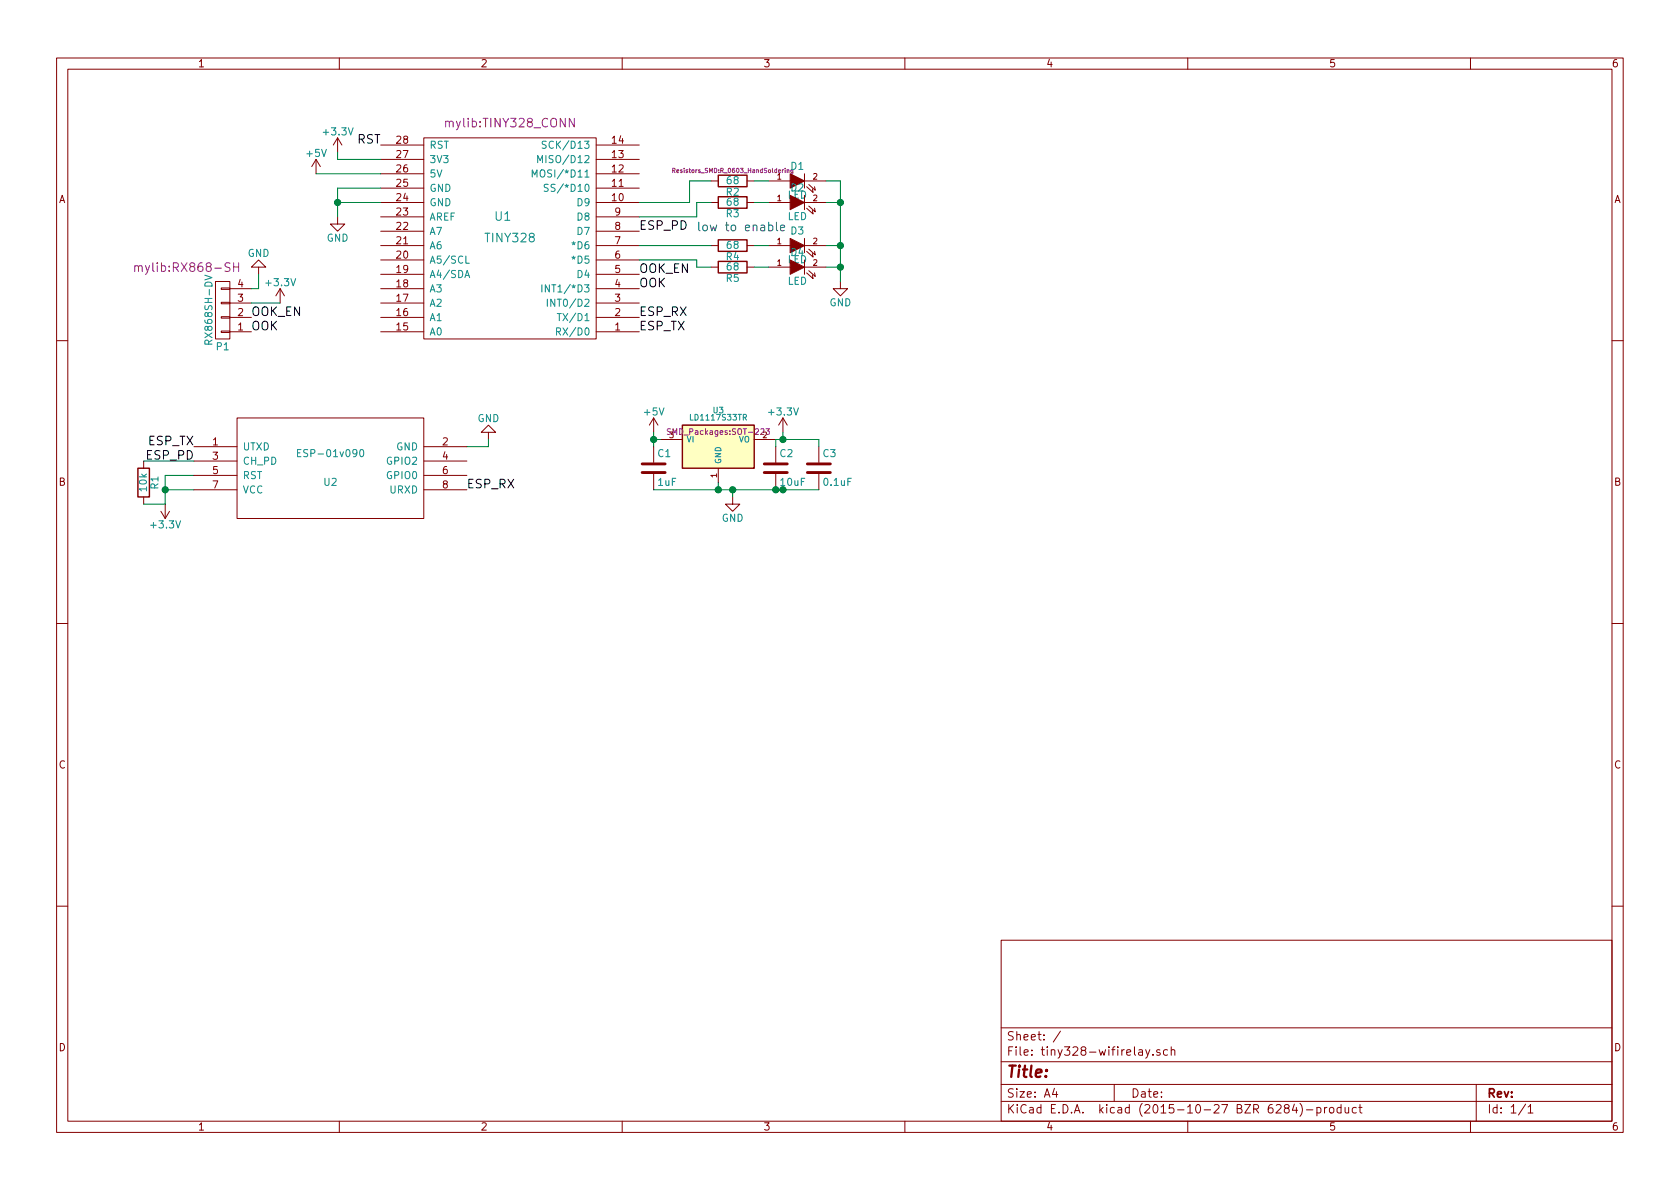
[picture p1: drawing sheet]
EESchema Schematic File Version 2
LIBS:power
LIBS:device
LIBS:transistors
LIBS:conn
LIBS:linear
LIBS:regul
LIBS:74xx
LIBS:cmos4000
LIBS:adc-dac
LIBS:memory
LIBS:xilinx
LIBS:special
LIBS:microcontrollers
LIBS:dsp
LIBS:microchip
LIBS:analog_switches
LIBS:motorola
LIBS:texas
LIBS:intel
LIBS:audio
LIBS:interface
LIBS:digital-audio
LIBS:philips
LIBS:display
LIBS:cypress
LIBS:siliconi
LIBS:opto
LIBS:atmel
LIBS:contrib
LIBS:valves
LIBS:rfm12
LIBS:ESP8266
LIBS:tiny328-wifirelay-cache
EELAYER 25 0
EELAYER END
$Descr A4 11693 8268
encoding utf-8
Sheet 1 1
Title ""
Date ""
Rev ""
Comp ""
Comment1 ""
Comment2 ""
Comment3 ""
Comment4 ""
$EndDescr
$Comp
L TINY328 U1
U 1 1
P 3550 1650
F 0 "U1" H 3500 1800 60  0000 C CNN
F 1 "TINY328" H 3550 1650 60  0000 C CNN
F 2 "mylib:TINY328_CONN" H 3550 2450 60  0000 C CNN
F 3 "" H 3500 2650 60  0000 C CNN
	1    3550 1650
	1    0    0    -1  
$EndComp
$Comp
L CONN_01X04 P1
U 1 1
P 1550 2150
F 0 "P1" H 1550 2400 50  0000 C CNN
F 1 "RX868SH-DV" V 1650 2150 50  0000 C CNN
F 2 "mylib:RX868-SH" H 1800 1850 60  0000 C CNN
F 3 "" H 1550 2150 60  0000 C CNN
	1    1550 2150
	-1   0    0    1   
$EndComp
Text Label 1750 2300 0    60   ~ 0
OOK
Text Label 1750 2200 0    60   ~ 0
OOK_EN
$Comp
L +3.3V #PWR01
U 1 1
P 1950 2100
F 0 "#PWR01" H 1950 1950 50  0001 C CNN
F 1 "+3.3V" H 1950 2240 50  0000 C CNN
F 2 "" H 1950 2100 60  0000 C CNN
F 3 "" H 1950 2100 60  0000 C CNN
	1    1950 2100
	1    0    0    -1  
$EndComp
Wire Wire Line
	1750 2100 1950 2100
$Comp
L GND #PWR02
U 1 1
P 1800 1900
F 0 "#PWR02" H 1800 1650 50  0001 C CNN
F 1 "GND" H 1800 1750 50  0000 C CNN
F 2 "" H 1800 1900 60  0000 C CNN
F 3 "" H 1800 1900 60  0000 C CNN
	1    1800 1900
	-1   0    0    1   
$EndComp
Wire Wire Line
	1800 1900 1800 2000
Wire Wire Line
	1800 2000 1750 2000
Text Label 4450 2000 0    60   ~ 0
OOK
Text Label 4450 1900 0    60   ~ 0
OOK_EN
Text Label 1350 3100 2    60   ~ 0
ESP_TX
Text Label 4450 2300 0    60   ~ 0
ESP_TX
Text Label 4450 2200 0    60   ~ 0
ESP_RX
Text Label 3250 3400 0    60   ~ 0
ESP_RX
$Comp
L GND #PWR03
U 1 1
P 3400 3050
F 0 "#PWR03" H 3400 2800 50  0001 C CNN
F 1 "GND" H 3400 2900 50  0000 C CNN
F 2 "" H 3400 3050 60  0000 C CNN
F 3 "" H 3400 3050 60  0000 C CNN
	1    3400 3050
	-1   0    0    1   
$EndComp
Wire Wire Line
	3400 3050 3400 3100
Wire Wire Line
	3400 3100 3250 3100
$Comp
L +3.3V #PWR04
U 1 1
P 1150 3500
F 0 "#PWR04" H 1150 3350 50  0001 C CNN
F 1 "+3.3V" H 1150 3640 50  0000 C CNN
F 2 "" H 1150 3500 60  0000 C CNN
F 3 "" H 1150 3500 60  0000 C CNN
	1    1150 3500
	-1   0    0    1   
$EndComp
$Comp
L GND #PWR05
U 1 1
P 2350 1500
F 0 "#PWR05" H 2350 1250 50  0001 C CNN
F 1 "GND" H 2350 1350 50  0000 C CNN
F 2 "" H 2350 1500 60  0000 C CNN
F 3 "" H 2350 1500 60  0000 C CNN
	1    2350 1500
	1    0    0    -1  
$EndComp
Wire Wire Line
	2650 1400 2350 1400
Wire Wire Line
	2350 1300 2350 1500
Wire Wire Line
	2650 1300 2350 1300
Connection ~ 2350 1400
$Comp
L +3.3V #PWR06
U 1 1
P 2350 1050
F 0 "#PWR06" H 2350 900 50  0001 C CNN
F 1 "+3.3V" H 2350 1190 50  0000 C CNN
F 2 "" H 2350 1050 60  0000 C CNN
F 3 "" H 2350 1050 60  0000 C CNN
	1    2350 1050
	1    0    0    -1  
$EndComp
$Comp
L LD1117S33TR U3
U 1 1
P 5000 3100
F 0 "U3" H 5000 3350 40  0000 C CNN
F 1 "LD1117S33TR" H 5000 3300 40  0000 C CNN
F 2 "SMD_Packages:SOT-223" H 5000 3200 40  0000 C CNN
F 3 "" H 5000 3100 60  0000 C CNN
	1    5000 3100
	1    0    0    -1  
$EndComp
Wire Wire Line
	2350 1100 2650 1100
$Comp
L +5V #PWR07
U 1 1
P 2200 1200
F 0 "#PWR07" H 2200 1050 50  0001 C CNN
F 1 "+5V" H 2200 1340 50  0000 C CNN
F 2 "" H 2200 1200 60  0000 C CNN
F 3 "" H 2200 1200 60  0000 C CNN
	1    2200 1200
	1    0    0    -1  
$EndComp
Wire Wire Line
	2200 1200 2650 1200
$Comp
L +5V #PWR08
U 1 1
P 4550 3000
F 0 "#PWR08" H 4550 2850 50  0001 C CNN
F 1 "+5V" H 4550 3140 50  0000 C CNN
F 2 "" H 4550 3000 60  0000 C CNN
F 3 "" H 4550 3000 60  0000 C CNN
	1    4550 3000
	1    0    0    -1  
$EndComp
Wire Wire Line
	4550 3000 4550 3100
Wire Wire Line
	4550 3050 4600 3050
$Comp
L +3.3V #PWR09
U 1 1
P 5450 3000
F 0 "#PWR09" H 5450 2850 50  0001 C CNN
F 1 "+3.3V" H 5450 3140 50  0000 C CNN
F 2 "" H 5450 3000 60  0000 C CNN
F 3 "" H 5450 3000 60  0000 C CNN
	1    5450 3000
	1    0    0    -1  
$EndComp
Wire Wire Line
	5450 3000 5450 3050
Wire Wire Line
	5400 3050 5700 3050
$Comp
L GND #PWR010
U 1 1
P 5100 3450
F 0 "#PWR010" H 5100 3200 50  0001 C CNN
F 1 "GND" H 5100 3300 50  0000 C CNN
F 2 "" H 5100 3450 60  0000 C CNN
F 3 "" H 5100 3450 60  0000 C CNN
	1    5100 3450
	1    0    0    -1  
$EndComp
$Comp
L R R1
U 1 1
P 1000 3350
F 0 "R1" V 1080 3350 50  0000 C CNN
F 1 "10k" V 1000 3350 50  0000 C CNN
F 2 "Resistors_SMD:R_0603_HandSoldering" V 930 3350 30  0001 C CNN
F 3 "" H 1000 3350 30  0000 C CNN
	1    1000 3350
	1    0    0    -1  
$EndComp
Wire Wire Line
	1150 3300 1150 3500
Wire Wire Line
	1150 3400 1350 3400
Wire Wire Line
	1350 3200 1000 3200
Wire Wire Line
	1150 3500 1000 3500
Text Label 2650 1000 2    60   ~ 0
RST
Wire Wire Line
	2350 1100 2350 1050
Wire Wire Line
	1350 3300 1150 3300
Connection ~ 1150 3400
Text Label 1350 3200 2    60   ~ 0
ESP_PD
Text Label 4450 1600 0    60   ~ 0
ESP_PD
Text Notes 4850 1600 0    60   ~ 0
low to enable
$Comp
L ESP-01v090 U2
U 1 1
P 2300 3250
F 0 "U2" H 2300 3150 50  0000 C CNN
F 1 "ESP-01v090" H 2300 3350 50  0000 C CNN
F 2 "ESP8266:ESP-01" H 2300 3250 50  0001 C CNN
F 3 "" H 2300 3250 50  0001 C CNN
	1    2300 3250
	1    0    0    -1  
$EndComp
$Comp
L C C1
U 1 1
P 4550 3250
F 0 "C1" H 4575 3350 50  0000 L CNN
F 1 "1uF" H 4575 3150 50  0000 L CNN
F 2 "Capacitors_SMD:C_0603_HandSoldering" H 4588 3100 30  0001 C CNN
F 3 "" H 4550 3250 60  0000 C CNN
	1    4550 3250
	1    0    0    -1  
$EndComp
$Comp
L C C2
U 1 1
P 5400 3250
F 0 "C2" H 5425 3350 50  0000 L CNN
F 1 "10uF" H 5425 3150 50  0000 L CNN
F 2 "Capacitors_SMD:C_0603_HandSoldering" H 5438 3100 30  0001 C CNN
F 3 "" H 5400 3250 60  0000 C CNN
	1    5400 3250
	1    0    0    -1  
$EndComp
$Comp
L C C3
U 1 1
P 5700 3250
F 0 "C3" H 5725 3350 50  0000 L CNN
F 1 "0.1uF" H 5725 3150 50  0000 L CNN
F 2 "Capacitors_SMD:C_0603_HandSoldering" H 5738 3100 30  0001 C CNN
F 3 "" H 5700 3250 60  0000 C CNN
	1    5700 3250
	1    0    0    -1  
$EndComp
Connection ~ 4550 3050
Wire Wire Line
	5400 3050 5400 3100
Wire Wire Line
	5700 3050 5700 3100
Connection ~ 5450 3050
Wire Wire Line
	4550 3400 5700 3400
Connection ~ 5000 3400
Wire Wire Line
	5100 3400 5100 3450
Connection ~ 5100 3400
Wire Wire Line
	5000 3400 5000 3350
Wire Wire Line
	5450 3400 5400 3400
Connection ~ 5400 3400
Connection ~ 5450 3400
$Comp
L R R5
U 1 1
P 5100 1850
F 0 "R5" V 5180 1850 50  0000 C CNN
F 1 "68" V 5100 1850 50  0000 C CNN
F 2 "Resistors_SMD:R_0603_HandSoldering" V 5030 1850 30  0001 C CNN
F 3 "" H 5100 1850 30  0000 C CNN
	1    5100 1850
	0    1    1    0   
$EndComp
$Comp
L R R4
U 1 1
P 5100 1700
F 0 "R4" V 5180 1700 50  0000 C CNN
F 1 "68" V 5100 1700 50  0000 C CNN
F 2 "Resistors_SMD:R_0603_HandSoldering" V 5030 1700 30  0001 C CNN
F 3 "" H 5100 1700 30  0000 C CNN
	1    5100 1700
	0    1    1    0   
$EndComp
$Comp
L R R3
U 1 1
P 5100 1400
F 0 "R3" V 5180 1400 50  0000 C CNN
F 1 "68" V 5100 1400 50  0000 C CNN
F 2 "Resistors_SMD:R_0603_HandSoldering" V 5030 1400 30  0001 C CNN
F 3 "" H 5100 1400 30  0000 C CNN
	1    5100 1400
	0    1    1    0   
$EndComp
$Comp
L R R2
U 1 1
P 5100 1250
F 0 "R2" V 5180 1250 50  0000 C CNN
F 1 "68" V 5100 1250 50  0000 C CNN
F 2 "Resistors_SMD:R_0603_HandSoldering" V 5030 1250 30  0000 C CNN
F 3 "" H 5100 1250 30  0000 C CNN
	1    5100 1250
	0    1    1    0   
$EndComp
$Comp
L LED D1
U 1 1
P 5550 1250
F 0 "D1" H 5550 1350 50  0000 C CNN
F 1 "LED" H 5550 1150 50  0000 C CNN
F 2 "LEDs:LED-0805" H 5550 1250 60  0001 C CNN
F 3 "" H 5550 1250 60  0000 C CNN
	1    5550 1250
	1    0    0    -1  
$EndComp
$Comp
L LED D2
U 1 1
P 5550 1400
F 0 "D2" H 5550 1500 50  0000 C CNN
F 1 "LED" H 5550 1300 50  0000 C CNN
F 2 "LEDs:LED-0805" H 5550 1400 60  0001 C CNN
F 3 "" H 5550 1400 60  0000 C CNN
	1    5550 1400
	1    0    0    -1  
$EndComp
$Comp
L LED D3
U 1 1
P 5550 1700
F 0 "D3" H 5550 1800 50  0000 C CNN
F 1 "LED" H 5550 1600 50  0000 C CNN
F 2 "LEDs:LED-0805" H 5550 1700 60  0001 C CNN
F 3 "" H 5550 1700 60  0000 C CNN
	1    5550 1700
	1    0    0    -1  
$EndComp
$Comp
L LED D4
U 1 1
P 5550 1850
F 0 "D4" H 5550 1950 50  0000 C CNN
F 1 "LED" H 5550 1750 50  0000 C CNN
F 2 "LEDs:LED-0805" H 5550 1850 60  0001 C CNN
F 3 "" H 5550 1850 60  0000 C CNN
	1    5550 1850
	1    0    0    -1  
$EndComp
Wire Wire Line
	4450 1800 4850 1800
Wire Wire Line
	4850 1800 4850 1850
Wire Wire Line
	4850 1850 4950 1850
Wire Wire Line
	4950 1700 4450 1700
Wire Wire Line
	5250 1700 5350 1700
Wire Wire Line
	5250 1850 5350 1850
Wire Wire Line
	5250 1400 5350 1400
Wire Wire Line
	4450 1500 4850 1500
Wire Wire Line
	4850 1500 4850 1400
Wire Wire Line
	4850 1400 4950 1400
Wire Wire Line
	4950 1250 4800 1250
Wire Wire Line
	4800 1250 4800 1400
Wire Wire Line
	4800 1400 4450 1400
Wire Wire Line
	5250 1250 5350 1250
$Comp
L GND #PWR011
U 1 1
P 5850 1950
F 0 "#PWR011" H 5850 1700 50  0001 C CNN
F 1 "GND" H 5850 1800 50  0000 C CNN
F 2 "" H 5850 1950 60  0000 C CNN
F 3 "" H 5850 1950 60  0000 C CNN
	1    5850 1950
	1    0    0    -1  
$EndComp
Wire Wire Line
	5750 1850 5850 1850
Wire Wire Line
	5850 1250 5850 1950
Wire Wire Line
	5750 1700 5850 1700
Connection ~ 5850 1850
Wire Wire Line
	5750 1400 5850 1400
Connection ~ 5850 1700
Wire Wire Line
	5750 1250 5850 1250
Connection ~ 5850 1400
$EndSCHEMATC
